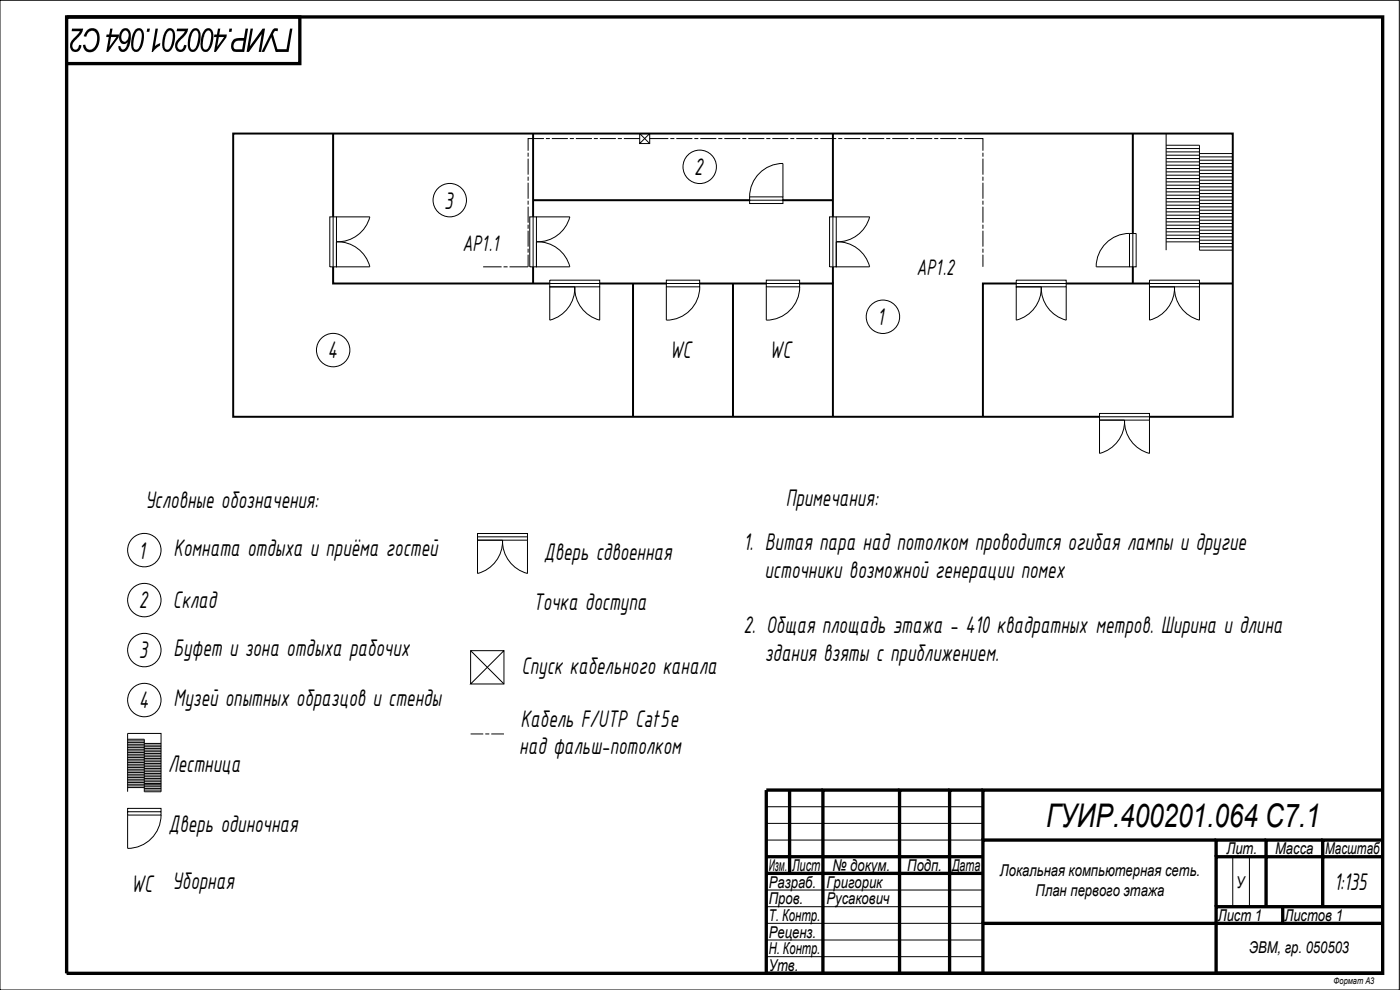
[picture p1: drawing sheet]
<svg xmlns="http://www.w3.org/2000/svg" width="420mm" height="297mm" viewBox="0 0 420 297" stroke-linecap="round" stroke-linejoin="round" font-family="sans-serif">
<!-- layer: 0 -->
<path d="M0 .1h420v296.9h-420zM230 252.1h65M230 247.1h65M230 242.1h65M370 257v15h5v-15h5M230 277h65M230 272h65M230 267h65M230 287h65M230 282h65" fill="none" stroke="#000" stroke-width=".3"/>
<g fill="none" stroke="#000" stroke-width="1" stroke-linecap="butt">
<path d="M20 5.1h395v286.9h-395zM20 5.1h70v14h-70M237 237.1v24.9M247 237.1h-17v54.9h185M270 237.1h-23v54.9M285 237.1h-15v54.9M295 237.1h-10v54.9M415 237.1h-120v15M230 257h65M365 252.1h-70v24.9M380 252.1h-15v4.9M397 252.1h-17v4.9h-15v15"/>
<path d="M415 257h-18v15M415 252.1h-18v4.9h-17v15M230 262h65M385 277v-5h-20v5h-70v15M385 272h30M415 277h-50v15"/>
</g>
<!-- layer: Walls -->
<g fill="none" stroke="#000" stroke-width=".59">
<path d="M100 40.1v25M160 40.1v25M250 40.1v25M340 40.1v30M160 60.1h65M235 60.1h15M100 80.1v5h65M160 80.1v5M180 85.1h20M190 85.1v40M210 85.1h20M220 85.1v40"/>
<path d="M240 85.1h10v40M250 80.1v5M305 85.1h-10v40M320 85.1h25M340 80.1v5M360 85.1h10M330 125.1h-260v-85h300v85h-25"/>
</g>
<!-- layer: Blocks -->
<g fill="none" stroke="#000" stroke-width=".3">
<path d="M192 40.1l3 3M195 40.1v3h-3v-3h3l-3 3M225 59.1a10 10 0 0 1 10-10.1v10.1M350 43.6h10v31.5h10M350 40.1v35M350 59.6h10M350 58.6h10M350 57.6h10M350 56.6h10M350 55.6h10M350 54.6h10M350 53.6h10"/>
<path d="M350 52.6h10M350 51.6h10M350 50.6h10M350 49.6h10M350 48.6h10M350 47.6h10M350 46.6h10M350 45.6h10M350 44.6h10M360 59.1h10M360 58.1h10M360 57.1h10"/>
<path d="M360 56.1h10M360 55.1h10M360 54.1h10M360 53.1h10M360 52.1h10M360 51.1h10M360 50.1h10M360 49.1h10M360 48.1h10M360 47.1h10M360 46.1h10M99 65.1h2v15h-2z"/>
<path d="M100 65.1v15M101 65.1h10a10 10 0 0 1-10 7.5M101 72.5a9.9 9.9 0 0 1 10 7.6h-10zM159 65.1h2v15h-2zM160 65.1v15M161 65.1h10a10 10 0 0 1-10 7.5M161 72.5a9.9 9.9 0 0 1 10 7.6h-10zM225 60.1h10v1h-10v-2h10v1M249 65.1h2v15h-2zM250 65.1v15M251 72.6v7.5h10M251 65.1h10"/>
<path d="M251 72.5a10 10 0 0 1 10 7.5M261 65.1a10 10 0 0 1-10 7.5M339 70a10 10 0 0 0-10 10l10 .1M340 70.1v10h-1v-10h2v10h-1M350 72.6h10M350 71.6h10M350 70.6h10M350 69.6h10M350 68.6h10M350 67.6h10M350 66.6h10M350 65.6h10"/>
<path d="M350 64.6h10M350 63.6h10M350 62.6h10M350 61.6h10M350 60.6h10M360 65.1h10M360 74.1h10M360 73.1h10M360 72.1h10M360 71.1h10M360 70.1h10M360 69.1h10"/>
<path d="M360 68.1h10M360 67.1h10M360 66.1h10M360 64.1h10M360 63.1h10M360 62.1h10M360 61.1h10M360 60.1h10M165 84.1h15v2h-15zM165 86.1l7.5-.1a10 10 0 0 1-7.5 10.1zM165 85.1h15M172.5 86a10 10 0 0 0 7.5 10.1v-10"/>
<path d="M200 85.1v1h10v-2h-10v1h10M200 86.1v10M210 86a10 10 0 0 1-10 10.1M230 85.1v1h10v-2h-10v1h10M240 86a10 10 0 0 1-10 10.1v-10M305 84.1h15v2h-15zM305 86.1l7.5-.1a10 10 0 0 1-7.5 10.1zM305 85.1h15M312.5 86a10 10 0 0 0 7.5 10.1v-10M345 84.1h15v2h-15zM345 86.1l7.5-.1a10 10 0 0 1-7.5 10.1zM345 85.1h15"/>
<path d="M352.5 86a10 10 0 0 0 7.5 10.1v-10M330 124.1h15v2h-15zM330 126.1l7.5-.1a10 10 0 0 1-7.5 10zM330 125.1h15M337.5 126a10 10 0 0 0 7.5 10v-9.9M143.3 160.1h15v2h-15zM143.3 162.1h7.5a10 10 0 0 1-7.5 10zM143.3 161.1h15M150.8 162.1a10 10 0 0 0 7.5 10v-10M141.2 195.2l10 10M151.2 195.2l-10 10h10v-10h-10v10M38.3 221.8h5v15.8h5v-17.5h-10v17.5"/>
<path d="M38.3 236.3h5M38.3 235.8h5M38.3 235.3h5M38.3 234.8h5M38.3 234.3h5M38.3 233.8h5M38.3 233.3h5M38.3 232.8h5M38.3 232.3h5M38.3 231.8h5M38.3 231.3h5M38.3 230.8h5"/>
<path d="M38.3 230.3h5M38.3 229.8h5M38.3 229.3h5M38.3 228.8h5M38.3 228.3h5M38.3 227.8h5M38.3 227.3h5M38.3 226.8h5M38.3 226.3h5M38.3 225.8h5M38.3 225.3h5M38.3 224.8h5"/>
<path d="M38.3 224.3h5M38.3 223.8h5M38.3 223.3h5M38.3 222.8h5M38.3 222.3h5M43.3 237.1h5M43.3 236.6h5M43.3 236.1h5M43.3 235.6h5M43.3 235.1h5M43.3 234.6h5M43.3 234.1h5"/>
<path d="M43.3 233.6h5M43.3 233.1h5M43.3 232.6h5M43.3 232.1h5M43.3 231.6h5M43.3 231.1h5M43.3 230.6h5M43.3 230.1h5M43.3 229.6h5M43.3 229.1h5M43.3 228.6h5M43.3 228.1h5"/>
<path d="M43.3 227.6h5M43.3 227.1h5M43.3 226.6h5M43.3 226.1h5M43.3 225.6h5M43.3 225.1h5M43.3 224.6h5M43.3 224.1h5M43.3 223.6h5M43.3 223.1h5M43.4 235.2h5M38.3 243.6v1h10v-2h-10v1h10"/>
<path d="M48.3 244.5a10 10 0 0 1-10 10v-9.9"/>
<circle cx="210" cy="50.1" r="5"/>
<circle cx="135" cy="60.1" r="5"/>
<circle cx="265" cy="95" r="5"/>
<circle cx="100" cy="105" r="5"/>
<circle cx="43.3" cy="165.1" r="5"/>
<circle cx="43.3" cy="195" r="5"/>
<circle cx="43.3" cy="180.1" r="5"/>
<circle cx="43.3" cy="210" r="5"/>
</g>
<!-- layer: Twisted pair above the ceiling -->
<g fill="none" stroke="#000" stroke-width=".3">
<path d="M158.5 45.8v1.2M158.5 47.6v4.8M158.5 53v1.2M158.5 54.8v4.8M163.2 41.6h-4.7v3.6M163.8 41.6h1.2M165.6 41.6h4.8M171 41.6h1.2M172.8 41.6h4.8M178.2 41.6h1.2M180 41.6h4.8M185.4 41.6h1.2"/>
<path d="M187.2 41.6h4.8M195 41.6h5.6M201.2 41.6h1.2M203 41.6h4.8M208.4 41.6h1.2M210.2 41.6h4.8M215.6 41.6h1.2M217.4 41.6h4.8M222.8 41.6h1.2M224.6 41.6h4.8M230 41.6h1.2M231.8 41.6h4.8"/>
<path d="M237.2 41.6h1.2M239 41.6h4.8M244.4 41.6h1.2M246.2 41.6h4.8M251.6 41.6h1.2M253.4 41.6h4.8M258.8 41.6h1.2M260.6 41.6h4.8M266 41.6h1.2M267.8 41.6h4.8M273.2 41.6h1.2M275 41.6h4.8"/>
<path d="M280.4 41.6h1.2M282.2 41.6h4.8M287.6 41.6h1.2M289.4 41.6h5.6v3.6M295 45.8v1.2M295 47.6v4.8M295 53v1.2M295 54.8v4.8M158.5 76.4v3.7h-5.6M158.5 60.2v1.2M158.5 62v4.8M158.5 67.4v1.2"/>
<path d="M158.5 69.2v4.8M158.5 74.6v1.2M295 60.2v1.2M295 62v4.8M295 67.4v1.2M295 69.2v4.8M295 74.6v1.2M295 76.4v3.7M145 80.1h5.5M151.1 80.1h1.2M141.2 220.2h3.8M145.7 220.2h1.1"/>
<path d="M147.4 220.2h3.8"/>
</g>
<g font-size="9.8">
<text x="88.1" y="8.6" transform="rotate(-180 88.1 8.6)">ГУИР.400201.064 С2</text>
<text x="314" y="248.1">ГУИР.400201.064 С7.1</text>
</g>
<g font-size="7.8">
<text x="208.3" y="52.6">2</text>
<text x="133.3" y="62.6">3</text>
<text x="263.3" y="97.6">1</text>
<text x="98.3" y="107.6">4</text>
<text x="200.9" y="107.6">WC</text>
<text x="230.9" y="107.6">WC</text>
<text x="43.5" y="152.5">Условные обозначения:</text>
<text x="235.8" y="151.8">Примечания:</text>
<text x="41.6" y="167.6">1</text>
<text x="52.1" y="166.8">Комната отдыха и приёма гостей</text>
<text x="163.2" y="167.9">Дверь сдвоенная</text>
<text x="223.1" y="165.1">1. Витая пара над потолком проводится огибая лампы и другие</text>
<text x="229.4" y="173.4">источники возможной генерации помех</text>
<text x="41.6" y="182.6">2</text>
<text x="51.9" y="182.6">Склад</text>
<text x="160" y="183">Точка доступа</text>
<text x="223.1" y="190.1">2. Общая площадь этажа - 410 квадратных метров. Ширина и длина</text>
<text x="41.6" y="197.6">3</text>
<text x="52.1" y="196.8">Буфет и зона отдыха рабочих</text>
<text x="156.5" y="202.2">Спуск кабельного канала</text>
<text x="229.5" y="198.4">здания взяты с приближением.</text>
<text x="41.6" y="212.6">4</text>
<text x="52.1" y="211.8">Музей опытных образцов и стенды</text>
<text x="156.2" y="218">Кабель F/UTP Cat5e</text>
<text x="155.8" y="226.4">над фальш-потолком</text>
<text x="50.5" y="231.7">Лестница</text>
<text x="50.6" y="249.5">Дверь одиночная</text>
<text x="39.2" y="267.5">WC</text>
<text x="51.7" y="266.8">Уборная</text>
<text x="400.4" y="267">1:135</text>
</g>
<g font-size="7.2">
<text x="138.8" y="75.4">AP1.1</text>
<text x="275.1" y="82.4">AP1.2</text>
</g>
<g font-size="4.9">
<text x="368.1" y="256.3">Лит.</text>
<text x="382.7" y="256.3">Масса</text>
<text x="397.7" y="256.3">Масштаб</text>
<text x="230.7" y="261.3">Изм.</text>
<text x="237.7" y="261.3">Лист</text>
<text x="249.9" y="261.3">№ докум.</text>
<text x="272.3" y="261.3">Подп.</text>
<text x="285.7" y="261.3">Дата</text>
<text x="300.1" y="262.9">Локальная компьютерная сеть.</text>
<text x="230.7" y="266.3">Разраб.</text>
<text x="248.1" y="266.3">Григорик</text>
<text x="310.8" y="268.7">План первого этажа</text>
<text x="371" y="266.3">У</text>
<text x="230.7" y="271.3">Пров.</text>
<text x="248.1" y="271.3">Русакович</text>
<text x="230.7" y="281.3">Реценз.</text>
<text x="230.7" y="276.3">Т. Контр.</text>
<text x="365.5" y="276.3">Лист 1</text>
<text x="385.5" y="276.3">Листов 1</text>
<text x="230.7" y="286.3">Н. Контр.</text>
<text x="374.8" y="285.9">ЭВМ, гр. 050503</text>
<text x="230.7" y="291.3">Утв.</text>
</g>
<text font-size="2.8" x="400.2" y="295.3">Формат А3</text>
</svg>
